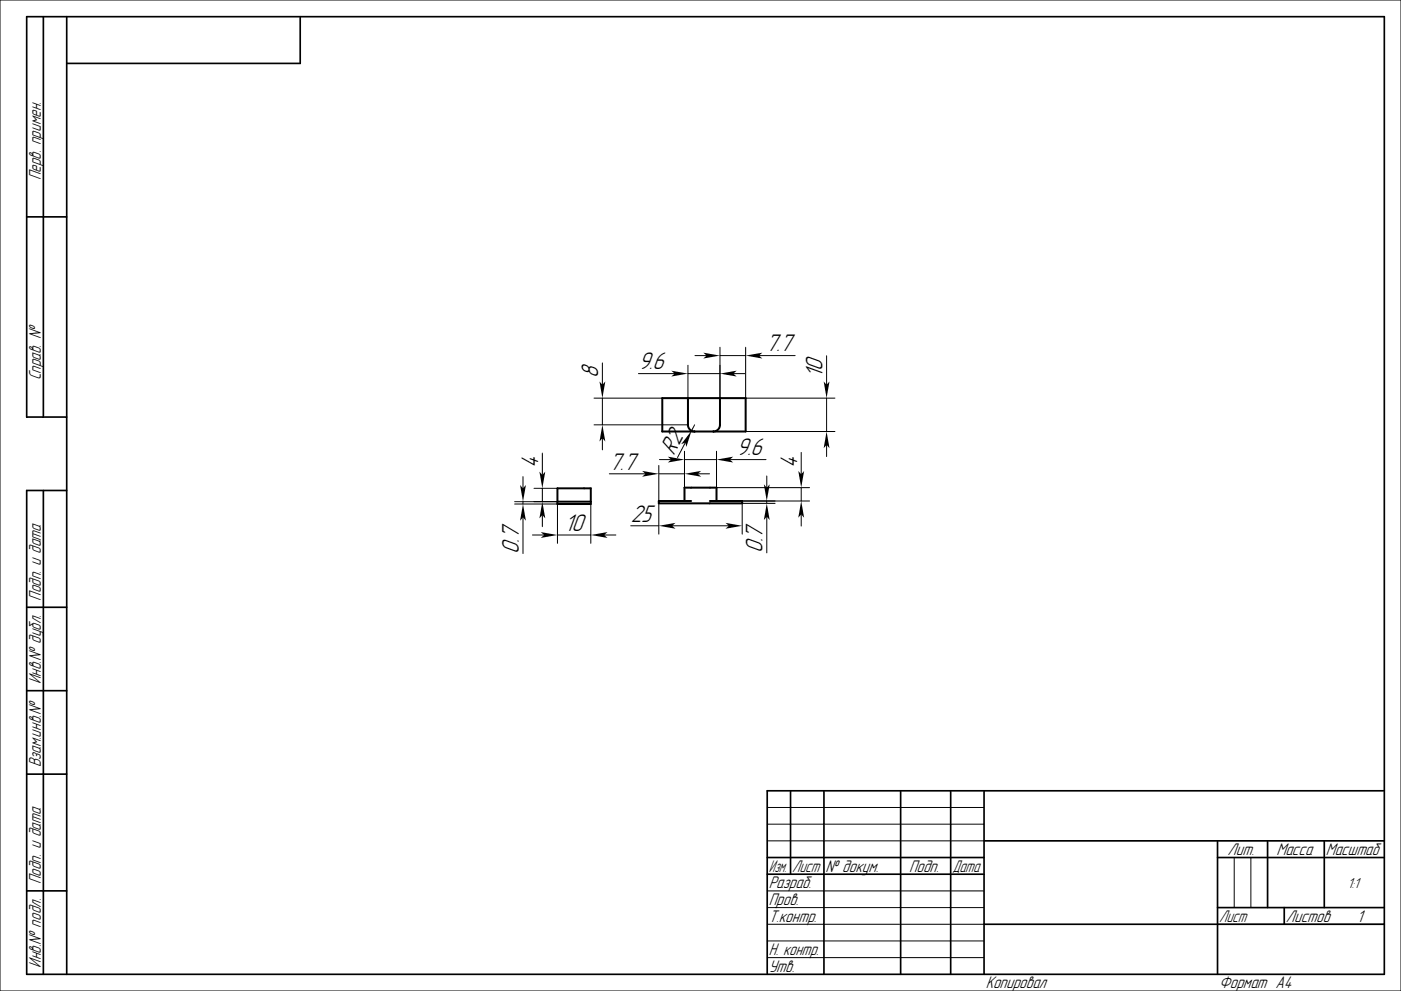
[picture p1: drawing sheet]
<svg xmlns="http://www.w3.org/2000/svg" width="420mm" height="297mm" viewBox="0 0 420 297" stroke-linecap="round" stroke-linejoin="round" font-family="sans-serif">
<g fill="none" stroke="#000" stroke-width=".3">
<path d="M0 0h420v297h-420zM180.6 108.8v6.5M180.6 119.3v8M191.4 112h10.8M206.2 112h9.6M206.2 109.5v9.8h-28.1M208.3 106.6h3.5M215.8 104.1v15.2M215.8 106.6h7.7M219.8 112h3.5M223.5 104.1v15.2h26.8M227.5 106.6h10.9"/>
<path d="M247.8 106.6v8.7M247.8 119.3v10M162.6 135.8v6.6M178.1 127.3h28.1M180.6 131.3v3.5M197.5 139.5v10.6M197.7 137.7h3.5M205.2 135.2v14.9M205.2 137.7h9.6M205.5 132.6l-2.4 4.5M208.2 127.3l-.9 1.8M214.8 135.2v11h27.9"/>
<path d="M218.8 137.7h10.8M223.5 129.3h26.8M240.2 135.6v6.6M247.8 133.3v3.5M154.3 150.4h12.8M154.3 151.1h12.8v11.7M156.8 142.9v3.5M156.8 150.4v.7M156.8 155.1v10.8M160.1 146.4h7M162.6 146.4v4M162.6 154.4v3.5"/>
<path d="M177.1 151.1v11.7M182.7 142h10.8M189.1 157.6h8.4M197.5 150.8v9.3M197.5 142h7.7M201.5 157.6h17M209.2 142h3.5M214.8 150.1h27.9M229.9 142.7v3.5M229.9 150.1v.7M229.9 154.9v10.8M232.4 150.8h-9.9v9.3"/>
<path d="M240.2 146.2v3.9M240.2 154.2v3.5M159.6 160.3h3.5M167.1 160.3h10M181.1 160.3h3.5M230 252h65M230 242h65M230 247h65M370 257v15M375 257v15M230 277h65M230 267h65"/>
<path d="M230 272h65M365 277h50M230 282h65M230 287h65"/>
</g>
<g fill="none" stroke="#000" stroke-width=".5">
<path d="M13 5v120M20 5v287M90 5v14h-70M8 65h12M20 125h-12v-120h407v287h-407v-145h12M13 147v145M8 182h12M8 207h12M8 232h12M237 237v25M247 237v55M270 237v55"/>
<path d="M285 237v55M295 237v55M415 237h-185v55M230 257h65M295 252h120M365 257h50M365 252v40M380 252v20M397 252v20M8 267h12M230 262h65M295 277h120"/>
<path d="M365 272h50M385 272v5"/>
</g>
<path d="M198.5 119.3h25v10h-25zM206.2 119.3v8a2 2 0 0 0 2 2M215.8 119.3v8a2 2 0 0 1-2 2M167.1 146.4h10v4.7h-10zM167.1 150.4h10M205.2 150.1v-3.9h9.6v3.9M207.2 150.1h-9.7v.7h25v-.7h-9.7" fill="none" stroke="#000" stroke-width=".6"/>
<g fill="#000">
<path d="M179.7 114.3l.9 1 .9-1-.9 5z" fill-rule="evenodd"/>
<path d="M201.2 111.1l5 .9-5 .8 1-.8z" fill-rule="evenodd"/>
<path d="M210.8 105.7l5 .9-5 .8 1-.8z" fill-rule="evenodd"/>
<path d="M215.8 112l5-.9-1 .9 1 .8z" fill-rule="evenodd"/>
<path d="M223.5 106.6l5-.9-1 .9 1 .8z" fill-rule="evenodd"/>
<path d="M246.9 114.3l.9 1 .9-1-.9 5z" fill-rule="evenodd"/>
<path d="M180.6 127.3l.9 5-.9-1-.9 1z" fill-rule="evenodd"/>
<path d="M200.2 136.9l5 .8-5 .9 1-.9z" fill-rule="evenodd"/>
<path d="M207.3 129.1l-1.5 4.8-.3-1.3-1.3 .5z" fill-rule="evenodd"/>
<path d="M214.8 137.7l5-.8-1 .8 1 .9z" fill-rule="evenodd"/>
<path d="M247.8 129.3l.9 5-.9-1-.9 1z" fill-rule="evenodd"/>
<path d="M155.9 145.4l.9 1 .9-1-.9 5z" fill-rule="evenodd"/>
<path d="M156.8 151.1l.9 5-.9-1-.9 1z" fill-rule="evenodd"/>
<path d="M161.7 141.4l.9 1 .9-1-.9 5z" fill-rule="evenodd"/>
<path d="M162.6 150.4l.9 5-.9-1-.9 1z" fill-rule="evenodd"/>
<path d="M177.1 160.3l5-.8-1 .8 1 .9z" fill-rule="evenodd"/>
<path d="M192.5 141.1l5 .9-5 .9 1-.9z" fill-rule="evenodd"/>
<path d="M197.5 157.6l5-.9-1 .9 1 .9z" fill-rule="evenodd"/>
<path d="M205.2 142l5-.9-1 .9 1 .9z" fill-rule="evenodd"/>
<path d="M217.5 156.7l5 .9-5 .9 1-.9z" fill-rule="evenodd"/>
<path d="M229 145.2l.9 1 .8-1-.8 4.9z" fill-rule="evenodd"/>
<path d="M229.9 150.8l.8 5.1-.8-1-.9 1z" fill-rule="evenodd"/>
<path d="M239.3 141.1l.9 1.1 .9-1.1-.9 5.1z" fill-rule="evenodd"/>
<path d="M240.2 150.1l.9 5.1-.9-1-.9 1z" fill-rule="evenodd"/>
<path d="M162.1 159.5l5 .8-5 .9 1-.9z" fill-rule="evenodd"/>
</g>
<g font-size="6.7">
<text x="229.5" y="105.3">7.7</text>
<text x="179.3" y="113.3" transform="rotate(-90 179.3 113.3)">8</text>
<text x="191.4" y="110.7">9.6</text>
<text x="246.5" y="113.3" transform="rotate(-90 246.5 113.3)">10</text>
<text x="202" y="136.5" transform="rotate(-62 202 136.5)">R2</text>
<text x="220.8" y="136.5">9.6</text>
<text x="161.3" y="140.4" transform="rotate(-90 161.3 140.4)">4</text>
<text x="182.7" y="140.8">7.7</text>
<text x="238.9" y="140.2" transform="rotate(-90 238.9 140.2)">4</text>
<text x="169.2" y="159.1">10</text>
<text x="189.1" y="156.3">25</text>
<text x="155.5" y="165.9" transform="rotate(-90 155.5 165.9)">0.7</text>
<text x="228.6" y="165.7" transform="rotate(-90 228.6 165.7)">0.7</text>
</g>
<g font-size="4.7">
<text x="12.2" y="54" transform="rotate(-90 12.2 54)">Перв. примен.</text>
<text x="12.2" y="114" transform="rotate(-90 12.2 114)">Справ. №</text>
<text x="12.2" y="180" transform="rotate(-90 12.2 180)">Подп. и дата</text>
<text x="12.2" y="205" transform="rotate(-90 12.2 205)">Инв.№ дубл.</text>
<text x="12.2" y="230" transform="rotate(-90 12.2 230)">Взам.инв.№</text>
<text x="368" y="256.2">Лит.</text>
<text x="382.7" y="256.2">Масса</text>
<text x="397.5" y="256.2">Масштаб</text>
<text x="230.5" y="261.3">Изм.</text>
<text x="237.5" y="261.3">Лист</text>
<text x="247.5" y="261.3">№ докум.</text>
<text x="272.5" y="261.3">Подп.</text>
<text x="285.5" y="261.3">Дата</text>
<text x="12.2" y="265" transform="rotate(-90 12.2 265)">Подп. и дата</text>
<text x="230.5" y="266.3">Разраб.</text>
<text x="230.5" y="271.3">Пров.</text>
<text x="230.5" y="276.3">Т.контр.</text>
<text x="365.5" y="276.2">Лист</text>
<text x="385.5" y="276.2">Листов</text>
<text x="406.8" y="276.3">1</text>
<text x="230.5" y="286.3">Н. контр.</text>
<text x="12.2" y="290" transform="rotate(-90 12.2 290)">Инв.№ подл.</text>
<text x="230.5" y="291.3">Утв.</text>
<text x="295.5" y="296.3">Копировал</text>
<text x="365.5" y="296.3">Формат A4</text>
</g>
<text font-size="4" x="404" y="266">1:1</text>
</svg>
